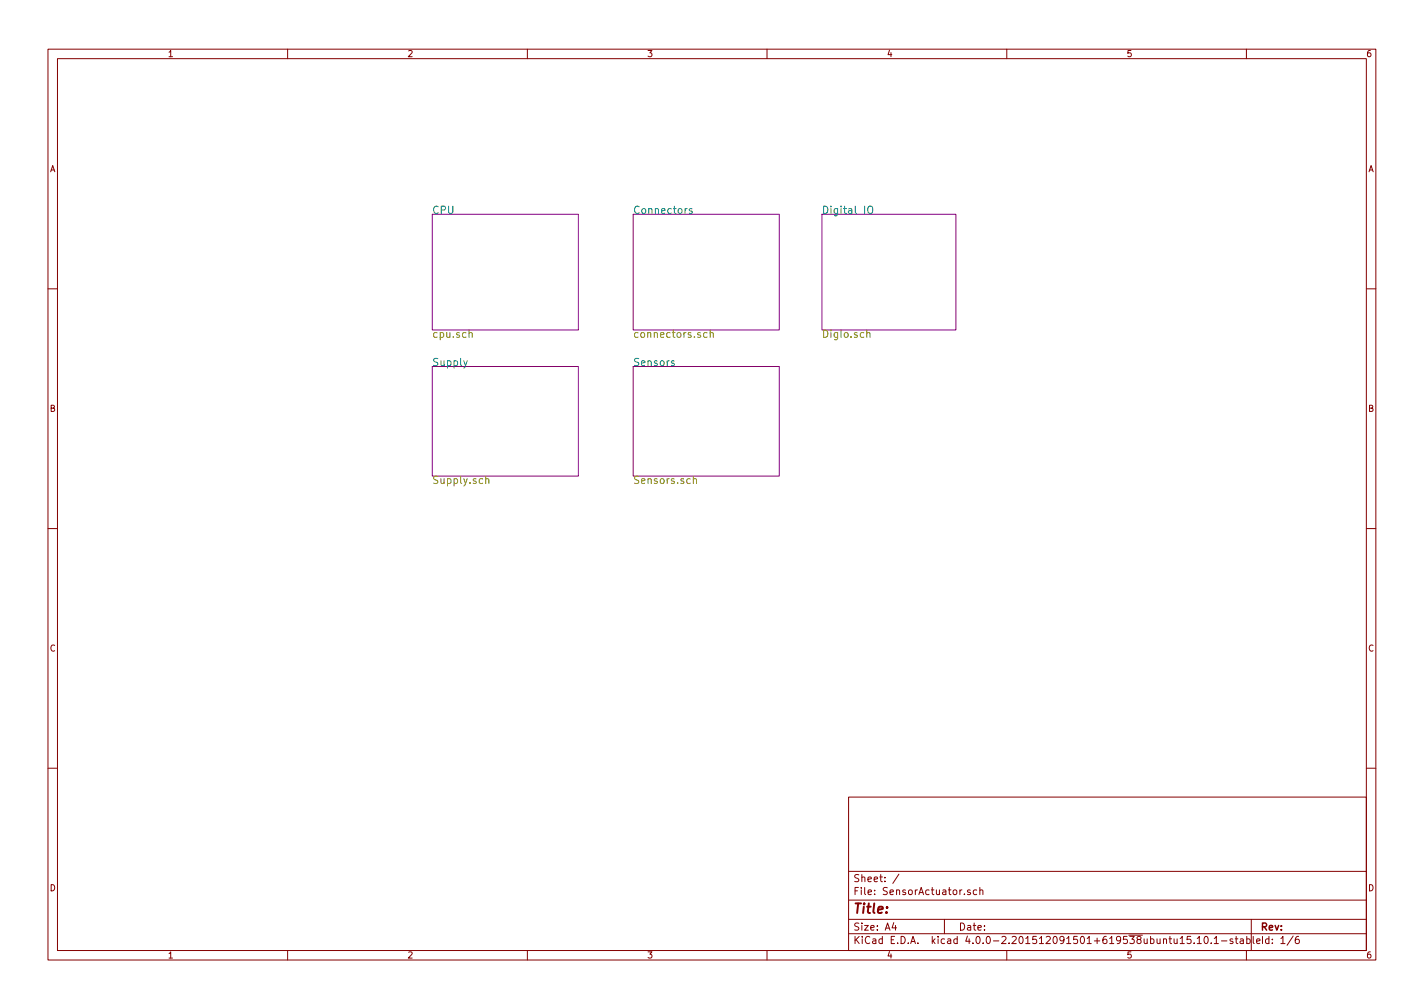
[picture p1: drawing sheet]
<svg xmlns="http://www.w3.org/2000/svg" width="297mm" height="210mm" viewBox="0 0 297 210" stroke-linecap="round" stroke-linejoin="round" font-family="sans-serif">
<g fill="none" stroke="#840000" stroke-width=".21">
<path d="M10 10.3h277v189.9h-277zM12 12.2h273v186.1h-273zM60 10.3v1.9M110 10.3v1.9M160 10.3v1.9M210 10.3v1.9M260 10.3v1.9M10 60.2h2M285 60.2h2M10 110.3h2M285 110.3h2M10 160.2h2"/>
<path d="M177 166.3h108v32h-108zM285 160.2h2M60 198.3v1.9M110 198.3v1.9M160 198.3v1.9M177 194.8h108M177 191.8h108M177 187.8h108M177 181.8h108M186.4 192.5l-.3 1h.9M186.8 193v1M187.5 182.3l-1.3 2"/>
<path d="M197 191.8v3M202.4 185.7l-.4-.1-.2 .2 .1 .2 .5 .2v.3h-.6M203.7 185.7l-.4-.1-.3 .3 .1 .6 .2 .1 .4-.1M204.4 185.7l.2-.1 .4 .1v.9M204.4 185.1v1.5M210 198.3v1.9M246.2 195.8l.4-.5v1.5M246.2 196.8h.8M248.4 195.3h-.7l-.1 .7h.7l.2 .2-.1 .5-.2 .1-.6-.1M249.1 196.7v.1M249.7 195.8l.5-.5v1.5M249.7 196.8h.9"/>
<path d="M251.3 195.5l.2-.2a.8 .8 0 0 1 .5 .8 .8 .8 0 0 1-.5 .7l-.3-.5zM252.7 196.7v.1M253.3 195.8l.4-.5v1.5M253.3 196.8h.9M254.8 196.3h1.1M257.1 195.9l-.3-.1-.2 .2v.3l.5 .1v.3h-.5M257.7 195.8h.5M257.9 195.3v1.3l.3 .2M258.7 195.9h.6l.1 .9M259.4 196.2l-.5 .1-.3 .2 .3 .3 .5-.1M260 198.3v1.9M260.1 195.9l.4-.1 .3 .3-.1 .6h-.6"/>
<path d="M260.1 195.3v1.5M261 191.8v6.5M261.4 195.3v1.3l.2 .2M262.1 196.3l.7-.1v-.3l-.4-.1-.3 .2 .1 .7h.6M269.7 195.2l-1.2 2M270.9 195.3l-.4 .1a1.11 1.11 0 0 0-.2 1.3l.5 .1 .2-.1v-.5l-.2-.3-.5 .1-.1 .2"/>
</g>
<path d="M90.2 44.7h30.4v24.1h-30.4zM132.1 44.7h30.5v24.1h-30.5zM171.4 44.7h28v24.1h-28zM90.2 76.4h30.4v22.9h-30.4zM132.1 76.4h30.5v22.9h-30.5z" fill="none" stroke="#840084" stroke-width=".21"/>
<path d="M97.8 69.5l.1-.1a.36 .36 0 0 1 .6 .2v.8M147.5 69.4h-.4l-.3 .3 .1 .6h.6M148.1 69.5l.1-.1a.36 .36 0 0 1 .6 .2v.8M148.1 68.9v1.5M180.8 69.5l.1-.1a.36 .36 0 0 1 .6 .2v.8M101.3 100l.1-.1a.36 .36 0 0 1 .6 .2v.8M101.3 99.3v1.6M144.6 100l.1-.1a.36 .36 0 0 1 .6 .2v.8M144.6 99.3v1.6" fill="none" stroke="#848400" stroke-width=".21"/>
<path d="M144.3 43.6l-.3-.1-.2 .2v.2l.5 .2v.3h-.5M181.1 43.2a.5 .5 0 0 1 .6-.2 .5 .5 0 0 1 .3 .5v.8l-.3 .2a.53 .53 0 0 1-.7-.5zM97.5 75.3l-.5 1.3-.3 .2M140.6 75.3h-.3l-.3 .2 .1 .2 .5 .1v.4h-.6" fill="none" stroke="#008484" stroke-width=".21"/>
<text font-size="2.8" fill="#840000" x="178" y="190.5">Title:</text>
<g font-size="2.1" fill="#008484">
<text x="90.2" y="44.6">CPU</text>
<text x="132.1" y="44.6">Connectors</text>
<text x="171.4" y="44.6">Digital IO</text>
<text x="90.2" y="76.3">Supply</text>
<text x="132.1" y="76.3">Sensors</text>
</g>
<g font-size="2.1" fill="#848400">
<text x="90.2" y="70.5">cpu.sch</text>
<text x="132.1" y="70.5">connectors.sch</text>
<text x="171.4" y="70.5">DigIo.sch</text>
<text x="90.2" y="100.9">Supply.sch</text>
<text x="132.1" y="100.9">Sensors.sch</text>
</g>
<g font-size="2.1" fill="#840000">
<text x="178" y="184">Sheet: /</text>
<text x="178" y="186.7">File: SensorActuator.sch</text>
<text x="178" y="196.9">KiCad E.D.A. kicad 4.0.0-2.201512091501+619538ubuntu15.10.1-stable</text>
<text x="178" y="194.1">Size: A4</text>
<text x="200" y="194.1">Date:</text>
<text x="263" y="194.1">Rev:</text>
<text x="263" y="196.9">Id: 1/6</text>
</g>
<g font-size="1.8" fill="#840000">
<text x="35" y="11.9">1</text>
<text x="85" y="11.9">2</text>
<text x="135" y="11.9">3</text>
<text x="185" y="11.9">4</text>
<text x="235" y="11.9">5</text>
<text x="285" y="11.9">6</text>
<text x="10.4" y="35.9">A</text>
<text x="285.4" y="35.9">A</text>
<text x="10.4" y="85.9">B</text>
<text x="285.4" y="85.9">B</text>
<text x="10.4" y="135.9">C</text>
<text x="285.4" y="135.9">C</text>
<text x="10.4" y="185.9">D</text>
<text x="285.4" y="185.9">D</text>
<text x="35" y="199.9">1</text>
<text x="85" y="199.9">2</text>
<text x="135" y="199.9">3</text>
<text x="185" y="199.9">4</text>
<text x="235" y="199.9">5</text>
<text x="285" y="199.9">6</text>
</g>
</svg>
